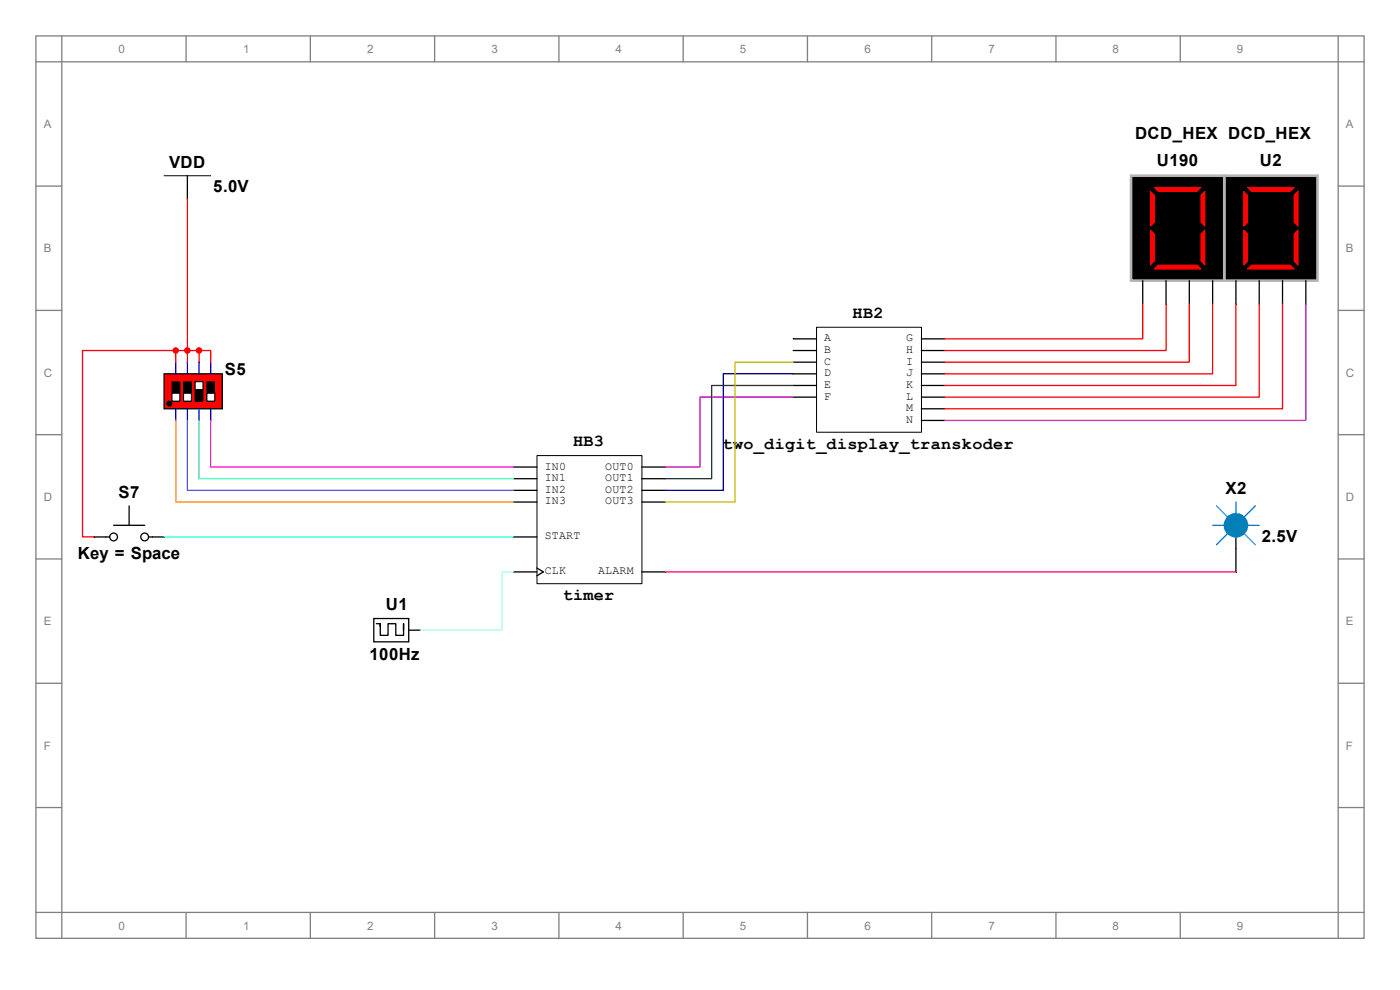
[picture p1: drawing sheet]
<svg xmlns="http://www.w3.org/2000/svg" width="297mm" height="210mm" viewBox="0 0 297 210" stroke-linecap="round" stroke-linejoin="round" font-family="sans-serif">
<g fill="none" stroke="#808080" stroke-width=".27">
<path d="M7.6 7.6h281.8v191.5h-281.8zM7.6 13.1h281.8M13.1 7.6v191.5M39.5 7.6v5.5M65.8 7.6v5.5M92.2 7.6v5.5M118.6 7.6v5.5M144.9 7.6v5.5M171.3 7.6v5.5M197.7 7.6v5.5M224 7.6v5.5M250.4 7.6v5.5"/>
<path d="M283.9 7.6v191.5M7.6 39.5h5.5M283.9 39.5h5.5M7.6 65.8h5.5M283.9 65.8h5.5M7.6 92.2h5.5M283.9 92.2h5.5M7.6 118.6h5.5M283.9 118.6h5.5M7.6 144.9h5.5M283.9 144.9h5.5M7.6 171.3h5.5"/>
<path d="M283.9 171.3h5.5M7.6 193.6h281.8M39.5 193.6v5.5M65.8 193.6v5.5M92.2 193.6v5.5M118.6 193.6v5.5M144.9 193.6v5.5M171.3 193.6v5.5M197.7 193.6v5.5M224 193.6v5.5M250.4 193.6v5.5"/>
</g>
<g fill="none" stroke="#000" stroke-width=".27">
<path d="M39.8 37.3v4.9M242.4 59.5v5M247.4 59.5v5M252.3 59.5v5M257.3 59.5v5M262.2 59.5v5M267.1 59.5v5M272.1 59.5v5M277 59.5v5M168.3 71.9h4.9M168.3 74.4h4.9M168.3 76.8h4.9"/>
<path d="M168.3 79.3h4.9M195.5 71.9h4.9M195.5 74.4h4.9M195.5 76.8h4.9M195.5 79.3h4.9M168.3 81.8h4.9M168.3 84.2h4.9M195.5 81.8h4.9M195.5 84.2h4.9M195.5 86.7h4.9M195.5 89.2h4.9M79.3 131.2h7.4v5h-7.4z"/>
<path d="M79.8 132.3h.9M80.7 132.9v-.6v2.5h1.6v-2.5h1.7v2.5h1.6v-2.5v1.4M86.7 133.7h2.5"/>
</g>
<g fill="#000" stroke="#b4b4b4" stroke-width=".55">
<path d="M240 37.3h19.7v22.2h-19.7z" fill-rule="evenodd"/>
<path d="M259.7 37.3h19.8v22.2h-19.8z" fill-rule="evenodd"/>
</g>
<g fill="#f00" stroke="#f00" stroke-width=".21">
<path d="M263.9 40.6l.8 .8v5.8l-.8 .8z" fill-rule="evenodd"/>
<path d="M263.9 48.8l.8 .8v5.8l-.8 .8z" fill-rule="evenodd"/>
<path d="M275.4 40.6v7.4l-.8-.8v-5.8z" fill-rule="evenodd"/>
<path d="M264.7 39.8h9.9l-.9 .8h-8.2z" fill-rule="evenodd"/>
<path d="M275.4 48.8v7.4l-.8-.8v-5.8z" fill-rule="evenodd"/>
<path d="M264.7 57.1l.8-.9h8.2l.9 .9z" fill-rule="evenodd"/>
<path d="M244.1 40.6l.8 .8v5.8l-.8 .8z" fill-rule="evenodd"/>
<path d="M244.1 48.8l.8 .8v5.8l-.8 .8z" fill-rule="evenodd"/>
<path d="M254.8 41.4l.8-.8v7.4l-.8-.8z" fill-rule="evenodd"/>
<path d="M244.9 39.8h9.9l-.8 .8h-8.3z" fill-rule="evenodd"/>
<path d="M254.8 49.6l.8-.8v7.4l-.8-.8z" fill-rule="evenodd"/>
<path d="M245.7 56.2h8.3l.8 .9h-9.9z" fill-rule="evenodd"/>
</g>
<path d="M34.8 37.3h9.9M173.2 69.4h22.3v22.3h-22.3z" fill="none" stroke="#000" stroke-width=".21"/>
<path d="M34.8 79.3h12.4v7.4h-12.4z" fill-rule="evenodd" fill="#f00" stroke="#000" stroke-width=".27"/>
<path d="M36.5 81h1.6v4.1h-1.6z" fill="#000"/>
<path d="M36.5 81h1.6v4.1h-1.6z" fill="none" stroke="#000" stroke-width=".21"/>
<path d="M36.5 83.5h1.6v1.6h-1.6z" fill="#fff"/>
<path d="M36.5 83.4h1.6v1.7h-1.6zM38.9 81h1.7v4.1h-1.7z" fill="none" stroke="#000" stroke-width=".21"/>
<path d="M39 81h1.6v4.1h-1.6z" fill="#000"/>
<path d="M39 83.5h1.6v1.6h-1.6z" fill="#fff"/>
<path d="M38.9 83.4h1.7v1.7h-1.7zM41.4 81h1.7v4.1h-1.7z" fill="none" stroke="#000" stroke-width=".21"/>
<path d="M41.4 81h1.7v4.1h-1.7z" fill="#000"/>
<path d="M41.4 81h1.7v1.6h-1.7z" fill="#fff"/>
<path d="M41.4 81h1.7v1.6h-1.7zM43.9 81h1.7v4.1h-1.7z" fill="none" stroke="#000" stroke-width=".21"/>
<path d="M43.9 81h1.7v4.1h-1.7z" fill="#000"/>
<path d="M43.9 83.5h1.7v1.6h-1.7z" fill="#fff"/>
<path d="M43.9 83.4h1.7v1.7h-1.7z" fill="none" stroke="#000" stroke-width=".21"/>
<circle cx="35.9" cy="85.6" r=".55" fill="#000" stroke="#000" stroke-width=".21"/>
<path d="M37.3 76.8v2.5" fill="none" stroke="#00f" stroke-width=".27"/>
<path d="M39.8 76.8v2.5" fill="none" stroke="#00f" stroke-width=".27"/>
<path d="M42.2 76.8v2.5" fill="none" stroke="#00f" stroke-width=".27"/>
<path d="M44.7 76.8v2.5" fill="none" stroke="#00f" stroke-width=".27"/>
<path d="M44.7 86.7v2.5" fill="none" stroke="#00f" stroke-width=".27"/>
<path d="M42.2 86.7v2.5" fill="none" stroke="#00f" stroke-width=".27"/>
<path d="M39.8 86.7v2.5" fill="none" stroke="#00f" stroke-width=".27"/>
<path d="M37.3 86.7v2.5" fill="none" stroke="#00f" stroke-width=".27"/>
<g fill="none" stroke="#000" stroke-width=".27">
<path d="M109 99.1h4.9M136.1 99.1h5M20 113.9h3.3M24.1 111.4h6.6M27.4 107.3v4.1M31.5 113.9h3.3M109 113.9h4.9M109 101.5h4.9M109 104h4.9M109 106.5h4.9M136.1 101.5h5M136.1 104h5"/>
<path d="M136.1 106.5h5M262.2 113.9v7.4M109 121.3h4.9M113.9 120.5l1.4 .8-1.4 .9M136.1 121.3h5"/>
<circle cx="24.1" cy="113.9" r=".82"/>
<circle cx="30.7" cy="113.9" r=".82"/>
</g>
<path d="M257.3 111.4h2.4M258.1 107.3l2.5 2.5M260.6 113.1l-2.5 2.5M262.2 106.5v2.5M263.9 113.1l2.4 2.5M264.7 111.4h2.4M266.3 107.3l-2.4 2.5" fill="none" stroke="#0080ff" stroke-width=".27"/>
<circle cx="262.2" cy="111.4" r="2.47" fill="#0080ff" stroke="#0080ff" stroke-width=".27"/>
<g fill="#f00" stroke="#f00" stroke-width=".27">
<circle cx="39.8" cy="74.4" r=".55"/>
<circle cx="42.2" cy="74.4" r=".55"/>
<circle cx="37.3" cy="74.4" r=".55"/>
</g>
<path d="M113.9 96.6h22.3v27.2h-22.3z" fill="none" stroke="#000" stroke-width=".21"/>
<g fill="none" stroke="#f00" stroke-width=".27">
<path d="M39.8 42.2v34.6M37.3 74.4h-19.8v39.5h2.5M37.3 74.4h4.9M37.3 74.4v2.4M42.2 74.4h2.5v2.4M42.2 74.4v2.4M242.4 64.5v7.4h-42M247.4 64.5v9.9h-47M252.3 64.5v12.3h-51.9M257.3 64.5v14.8h-56.9M262.2 64.5v17.3h-61.8M267.1 64.5v19.7h-66.7"/>
<path d="M272.1 64.5v22.2h-71.7"/>
</g>
<path d="M277 64.5v24.7h-76.6M168.3 84.2h-19.8v14.9h-7.4" fill="none" stroke="#c000c0" stroke-width=".27"/>
<path d="M168.3 81.8h-17.3v19.7h-9.9" fill="none" stroke="#008000" stroke-width=".27"/>
<path d="M168.3 79.3h-14.9v24.7h-12.3" fill="none" stroke="#000080" stroke-width=".27"/>
<path d="M168.3 76.8h-12.4v29.7h-14.8" fill="none" stroke="#c0c000" stroke-width=".27"/>
<path d="M109 121.3h-2.5v12.4h-17.3" fill="none" stroke="#a0ffff" stroke-width=".27"/>
<path d="M141.1 121.3h121.1" fill="none" stroke="#ff0080" stroke-width=".27"/>
<path d="M44.7 89.2v9.9h64.3" fill="none" stroke="#f0f" stroke-width=".27"/>
<path d="M42.2 89.2v12.3h66.8" fill="none" stroke="#57ff80" stroke-width=".27"/>
<path d="M39.8 89.2v14.8h69.2" fill="none" stroke="#5757ff" stroke-width=".27"/>
<path d="M37.3 89.2v17.3h71.7" fill="none" stroke="#ff8000" stroke-width=".27"/>
<path d="M34.8 113.9h74.2" fill="none" stroke="#0ff" stroke-width=".27"/>
<g font-size="3.6">
<text x="240.8" y="29.5">DCD_HEX DCD_HEX</text>
<text x="35.9" y="35.6">VDD</text>
<text x="245.4" y="35.3">U190</text>
<text x="267.3" y="35.3">U2</text>
<text x="45.3" y="40.8">5.0V</text>
<text x="180.9" y="67.4">HB2</text>
<text x="47.7" y="79.5">S5</text>
<text x="121.6" y="94.6">HB3</text>
<text x="153.3" y="95.2">two_digit_display_transkoder</text>
<text x="25.1" y="105.6">S7</text>
<text x="260" y="104.8">X2</text>
<text x="16.5" y="118.5">Key = Space</text>
<text x="267.7" y="114.9">2.5V</text>
<text x="81.9" y="129.5">U1</text>
<text x="119.4" y="127.3">timer</text>
<text x="78.4" y="139.9">100Hz</text>
</g>
<g font-size="2.5" fill="#808080">
<text x="25.1" y="11.2">0</text>
<text x="51.6" y="11.2">1</text>
<text x="77.9" y="11.2">2</text>
<text x="104.3" y="11.2">3</text>
<text x="130.6" y="11.2">4</text>
<text x="157" y="11.2">5</text>
<text x="183.4" y="11.2">6</text>
<text x="209.7" y="11.2">7</text>
<text x="236.1" y="11.2">8</text>
<text x="262.4" y="11.2">9</text>
<text x="9.3" y="27.2">A</text>
<text x="285.5" y="27.2">A</text>
<text x="9.3" y="53.6">B</text>
<text x="285.5" y="53.6">B</text>
<text x="9.3" y="79.9">C</text>
<text x="285.5" y="79.9">C</text>
<text x="9.3" y="106.3">D</text>
<text x="285.5" y="106.3">D</text>
<text x="9.3" y="132.6">E</text>
<text x="285.5" y="132.6">E</text>
<text x="9.3" y="159">F</text>
<text x="285.5" y="159">F</text>
<text x="25.1" y="197.2">0</text>
<text x="51.6" y="197.2">1</text>
<text x="77.9" y="197.2">2</text>
<text x="104.3" y="197.2">3</text>
<text x="130.6" y="197.2">4</text>
<text x="157" y="197.2">5</text>
<text x="183.4" y="197.2">6</text>
<text x="209.7" y="197.2">7</text>
<text x="236.1" y="197.2">8</text>
<text x="262.4" y="197.2">9</text>
</g>
<g font-size="2.5">
<text x="174.9" y="72.4">A</text>
<text x="174.9" y="74.9">B</text>
<text x="174.9" y="77.3">C</text>
<text x="192.3" y="74.9">H</text>
<text x="192.3" y="77.3">I</text>
<text x="192.3" y="72.4">G</text>
<text x="174.9" y="79.8">D</text>
<text x="174.9" y="82.3">E</text>
<text x="192.3" y="79.8">J</text>
<text x="192.3" y="82.3">K</text>
<text x="174.9" y="84.8">F</text>
<text x="192.3" y="84.8">L</text>
<text x="192.3" y="87.2">M</text>
<text x="192.3" y="89.7">N</text>
<text x="115.6" y="99.6">IN0</text>
<text x="128.4" y="99.6">OUT0</text>
<text x="115.6" y="102.1">IN1</text>
<text x="115.6" y="104.5">IN2</text>
<text x="115.6" y="107">IN3</text>
<text x="128.4" y="102.1">OUT1</text>
<text x="128.4" y="104.5">OUT2</text>
<text x="128.4" y="107">OUT3</text>
<text x="115.6" y="114.4">START</text>
<text x="115.6" y="121.8">CLK</text>
<text x="126.9" y="121.8">ALARM</text>
</g>
</svg>
